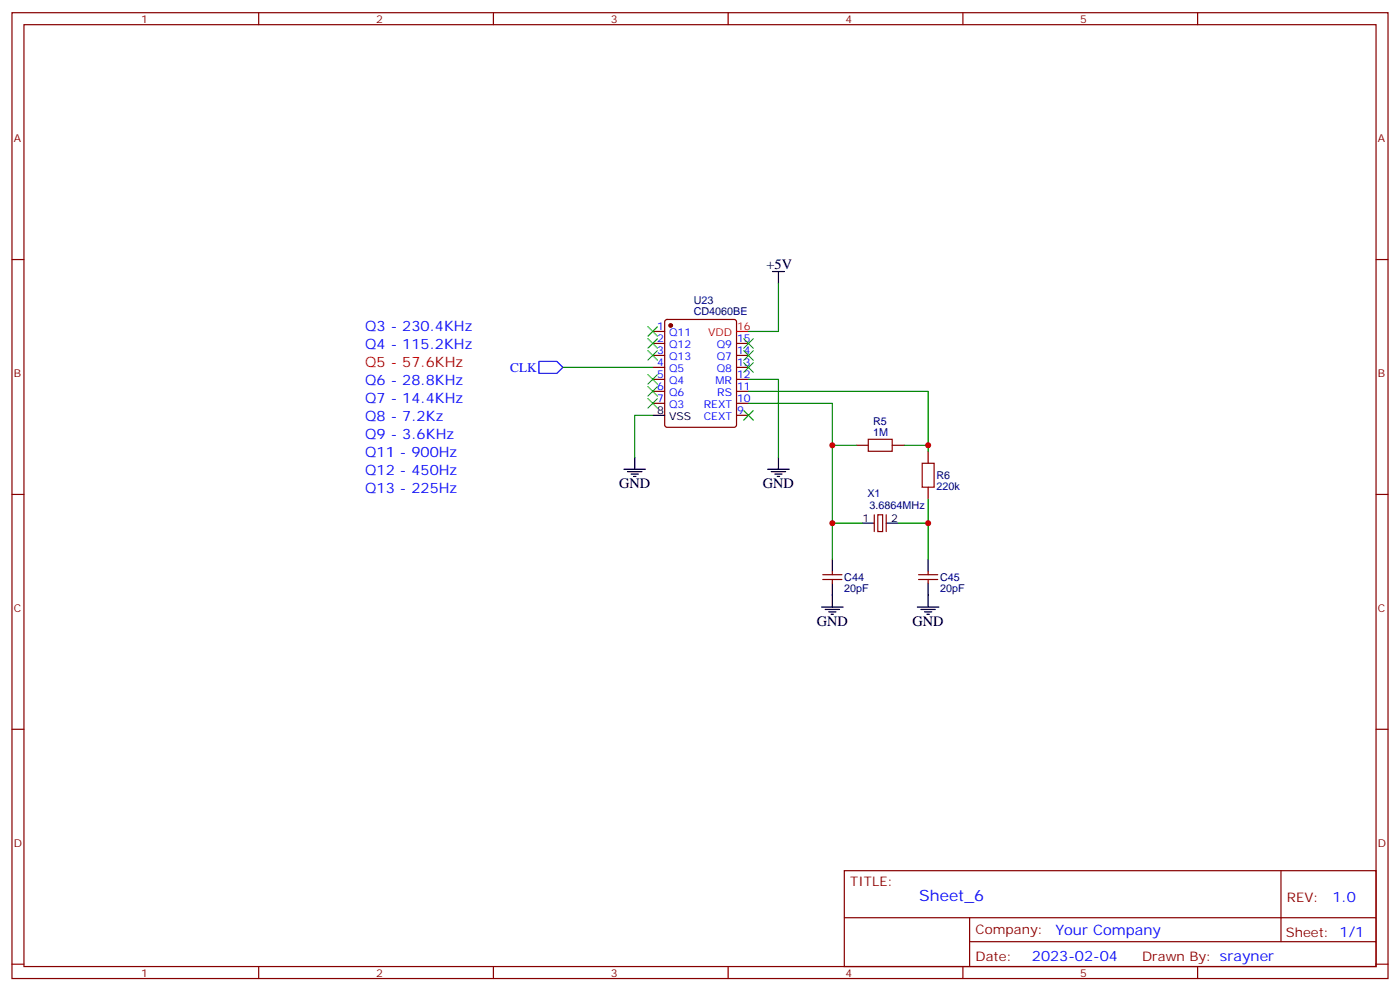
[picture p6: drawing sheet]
<svg xmlns="http://www.w3.org/2000/svg" width="412mm" height="292mm" viewBox="0 0 412 292" stroke-linecap="round" stroke-linejoin="round" font-family="sans-serif">
<g fill="none" stroke="#870000" stroke-width=".35">
<path d="M3.5 3.7h405.4v284.4h-405.4zM7.1 7.3h398.2v277.3h-398.2zM76.2 3.7v3.6M145.3 3.7v3.6M214.5 3.7v3.6M283.6 3.7v3.6M352.8 3.7v3.6M3.5 76.4h3.6M405.3 76.4h3.6M192.3 97.6h3.5M196 94.3l.5-.2h19.8l.6 .4 .1 30.6-.5 .6-20 .1-.7-.5v-30.5zM192.3 101.1h3.5"/>
<path d="M192.3 104.6h3.5M192.3 108.2h3.5M192.3 111.7h3.5M192.3 115.2h3.5M192.3 118.7h3.5M217 101.1h3.5M217 104.6h3.5M217 108.2h3.5M217 111.7h3.5M217 115.2h3.5M217 118.7h3.5M217 122.3h3.5"/>
<path d="M252.2 131.1h3.6M262.8 131.1h3.5M273.4 132.9v3.5M3.5 145.6h3.6M258.6 151.6h1.4v4.9h-1.4zM273.4 143.4v3.6M405.3 145.6h3.6M242.4 170.6h5.6M242.4 169.2h5.6M245.2 168.1v1.1M245.2 170.6v1.1M270.6 170.6h5.6"/>
<path d="M270.6 169.2h5.6M273.4 168.1v1.1M273.4 170.6v1.1M3.5 214.7h3.6M405.3 214.7h3.6M248.7 256.3h156.6v28.3h-156.6zM377.3 256.4v20.8M248.7 270.2h156.5M285.6 277.2h119.6M285.6 270.2v14.1M3.5 283.8h3.6M76.2 284.6v3.5"/>
<path d="M145.3 284.6v3.5M214.5 284.6v3.5M283.6 284.6v3.5M352.8 284.6v3.5M405.3 283.8h3.6"/>
</g>
<circle cx="197.6" cy="95.8" r=".53" fill="#870000" stroke="#870000" stroke-width=".35"/>
<g fill="none" stroke="#000" stroke-width=".35">
<path d="M227.5 79.9h3.6M229.3 79.9v3.6M183.8 138.1h6.3M184.9 138.9h4.2M185.9 139.6h2.1M187 134.6v3.5M192.3 122.3h3.5M226.1 138.1h6.4M227.2 138.9h4.2M228.2 139.6h2.2M229.3 134.6v3.5M186.6 140.3h.7"/>
<path d="M229 140.3h.7M254 154h3.5M261.1 154h3.5M242 178.7h6.4M243.1 179.4h4.2M245.2 164.6v3.5M245.2 171.7v7M270.2 178.7h6.4M271.3 179.4h4.2M273.4 164.6v3.5M273.4 171.7v7M244.1 180.1h2.1"/>
<path d="M244.8 180.8h.7M272.3 180.1h2.2M273 180.8h.8"/>
</g>
<path d="M217 97.6h3.5" fill="none" stroke="#f00" stroke-width=".35"/>
<path d="M257.5 151.6v4.9M261.1 151.6v4.9" fill="none" stroke="#871200" stroke-width=".35"/>
<path d="M255.8 129.3h7v3.6h-7zM271.6 136.4h3.6v7h-3.6z" fill="none" stroke="#a10000" stroke-width=".35"/>
<path d="M229.3 83.5v14.1h-8.8M165.8 108.2h26.5M220.5 115.2h52.9v15.9M220.5 118.7h24.7v12.4M220.5 111.7h8.8v22.9M192.3 122.3h-5.3v12.3M252.2 131.1h-7v33.5M266.3 131.1h7.1v1.8M245.2 154h8.8M264.6 154h8.8M273.4 147v17.6" fill="none" stroke="#008700" stroke-width=".35"/>
<g fill="none" stroke="#3c3" stroke-width=".35">
<path d="M190.9 99.7l2.8 2.8M190.9 96.2l2.8 2.8M193.7 99.7l-2.8 2.8M193.7 96.2l-2.8 2.8M219.1 99.7l2.8 2.8M221.9 99.7l-2.8 2.8M190.9 117.3l2.8 2.9M190.9 113.8l2.8 2.8M190.9 110.3l2.8 2.8M190.9 103.2l2.8 2.8M193.7 117.3l-2.8 2.9M193.7 113.8l-2.8 2.8"/>
<path d="M193.7 110.3l-2.8 2.8M193.7 103.2l-2.8 2.8M219.1 103.2l2.8 2.8M219.1 106.8l2.8 2.8M221.9 103.2l-2.8 2.8M221.9 106.8l-2.8 2.8M219.1 120.9l2.8 2.8M221.9 120.9l-2.8 2.8"/>
</g>
<path d="M158.7 106.4h5.3l1.8 1.8-1.8 1.7h-5.3z" fill="none" stroke="#00f" stroke-width=".35"/>
<g fill="#c00">
<circle cx="273.4" cy="154" r=".88"/>
<circle cx="245.2" cy="154" r=".88"/>
<circle cx="273.4" cy="131.1" r=".88"/>
<circle cx="245.2" cy="131.1" r=".88"/>
</g>
<text font-size="4.6" fill="#00f" x="270.8" y="265.4">Sheet_6</text>
<g font-size="4.2">
<text x="225.8" y="79.2">+5V</text>
<text x="182.4" y="143.8">GND</text>
<text x="224.7" y="143.8">GND</text>
<text x="240.6" y="184.4">GND</text>
<text x="268.8" y="184.4">GND</text>
</g>
<g font-size="4.2" fill="#00f">
<text x="107.6" y="97.6">Q3 - 230.4KHz</text>
<text x="107.6" y="102.9">Q4 - 115.2KHz</text>
<text x="107.6" y="113.5">Q6 - 28.8KHz</text>
<text x="107.6" y="118.7">Q7 - 14.4KHz</text>
<text x="107.6" y="124">Q8 - 7.2Kz</text>
<text x="107.6" y="129.3">Q9 - 3.6KHz</text>
<text x="107.6" y="134.6">Q11 - 900Hz</text>
<text x="107.6" y="139.9">Q12 - 450Hz</text>
<text x="107.6" y="145.2">Q13 - 225Hz</text>
<text x="392.5" y="265.6">1.0</text>
<text x="310.9" y="275.2">Your Company</text>
<text x="304" y="283">2023-02-04</text>
</g>
<text font-size="4.2" fill="#c00" x="107.6" y="108.2">Q5 - 57.6KHz</text>
<text font-size="3.9" fill="#00f" x="150.3" y="109.4">CLK</text>
<g font-size="3.9" fill="#800">
<text x="250.5" y="260.9">TITLE:</text>
<text x="379.1" y="265.6">REV:</text>
<text x="287.4" y="275.1">Company:</text>
<text x="378.7" y="275.7">Sheet: 1/1</text>
<text x="287.4" y="282.8">Date:</text>
<text x="336.4" y="282.9">Drawn By: srayner</text>
</g>
<g font-size="3.2" fill="#800">
<text x="41.6" y="6.7">1</text>
<text x="110.8" y="6.7">2</text>
<text x="179.9" y="6.7">3</text>
<text x="249.1" y="6.7">4</text>
<text x="318.2" y="6.7">5</text>
<text x="4.1" y="41.8">A</text>
<text x="405.9" y="41.8">A</text>
<text x="4.1" y="111">B</text>
<text x="405.9" y="111">B</text>
<text x="4.1" y="180.1">C</text>
<text x="405.9" y="180.1">C</text>
<text x="4.1" y="249.3">D</text>
<text x="405.9" y="249.3">D</text>
<text x="41.6" y="287.5">1</text>
<text x="110.8" y="287.5">2</text>
<text x="179.9" y="287.5">3</text>
<text x="249.1" y="287.5">4</text>
<text x="318.2" y="287.5">5</text>
</g>
<g font-size="3.2" fill="#000080">
<text x="204.3" y="89.5">U23</text>
<text x="204.3" y="92.8">CD4060BE</text>
<text x="257.2" y="125">R5</text>
<text x="257.2" y="128.3">1M</text>
<text x="275.9" y="141.1">R6</text>
<text x="255.5" y="146.3">X1</text>
<text x="256.2" y="149.9">3.6864MHz</text>
<text x="275.9" y="144.2">220k</text>
<text x="248.7" y="170.9">C44</text>
<text x="276.9" y="170.9">C45</text>
<text x="248.7" y="174.2">20pF</text>
<text x="276.9" y="174.2">20pF</text>
</g>
<g font-size="3.2" fill="#00f">
<text x="193.6" y="97.2">1</text>
<text x="193.6" y="100.8">2</text>
<text x="197.1" y="99">Q11</text>
<text x="217.1" y="100.8">15</text>
<text x="193.6" y="104.3">3</text>
<text x="193.6" y="107.8">4</text>
<text x="197.1" y="102.5">Q12</text>
<text x="197.1" y="106">Q13</text>
<text x="211.1" y="106">Q7</text>
<text x="211.1" y="102.5">Q9</text>
<text x="217.1" y="107.8">13</text>
<text x="217.1" y="104.3">14</text>
<text x="193.6" y="111.3">5</text>
<text x="197.1" y="109.6">Q5</text>
<text x="197.1" y="113.1">Q4</text>
<text x="210.8" y="113.1">MR</text>
<text x="211.1" y="109.6">Q8</text>
<text x="217.1" y="111.3">12</text>
<text x="193.6" y="114.9">6</text>
<text x="193.6" y="118.4">7</text>
<text x="197.1" y="116.6">Q6</text>
<text x="211.3" y="116.6">RS</text>
<text x="217.1" y="118.4">10</text>
<text x="217.1" y="114.9">11</text>
<text x="197.1" y="120.2">Q3</text>
<text x="207.3" y="123.7">CEXT</text>
<text x="207.3" y="120.2">REXT</text>
<text x="217.1" y="121.9">9</text>
</g>
<g font-size="3.2" fill="#f00">
<text x="208.6" y="99">VDD</text>
<text x="217.1" y="97.2">16</text>
</g>
<g font-size="3.2">
<text x="193.6" y="121.9">8</text>
<text x="197.1" y="123.7">VSS</text>
<text x="254.1" y="153.7">1</text>
<text x="262.5" y="153.7">2</text>
</g>
</svg>
